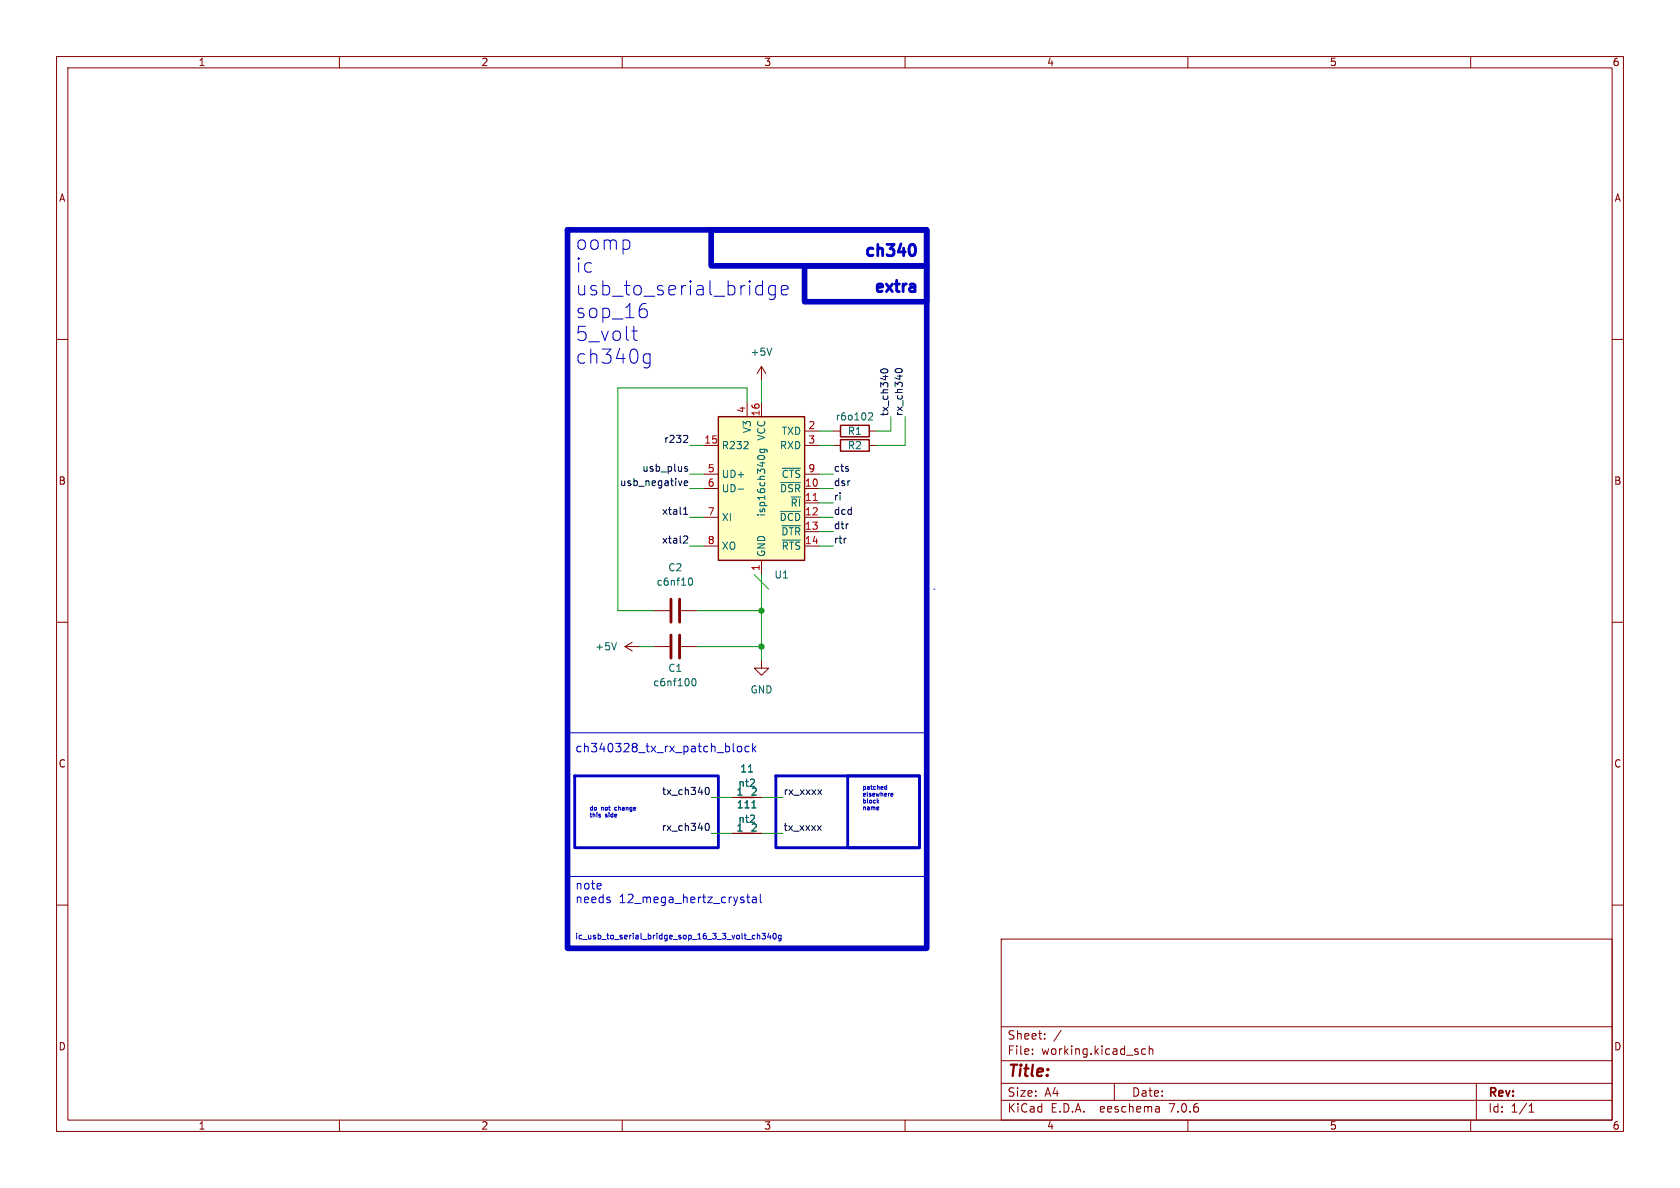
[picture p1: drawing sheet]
<svg xmlns="http://www.w3.org/2000/svg" width="297mm" height="210mm" viewBox="0 0 297 210" stroke-linecap="round" stroke-linejoin="round" font-family="sans-serif">
<g fill="none" stroke="#840000" stroke-width=".18">
<path d="M10 10h277v190h-277zM12 12h273v186h-273zM60 10v2M110 10v2M160 10v2M210 10v2M260 10v2M10 60h2M285 60h2M124.5 78.7h2.5M132.1 71.1v2.6M134.6 64.8v2.5"/>
<path d="M134.6 71.1v2.6M134.6 64.8l-.7 1.2M134.6 64.8l.8 1.2M142.2 78.7h2.6M142.2 76.2h2.6M147.3 78.7h1.3M147.3 76.2h1.3M153.7 78.7h1.2M153.7 76.2h1.2M124.5 86.4h2.5M124.5 91.4h2.5M124.5 96.5h2.5"/>
<path d="M124.5 83.8h2.5M134.6 99.1v2.5M142.2 86.4h2.6M142.2 88.9h2.6M142.2 91.4h2.6M142.2 94h2.6M142.2 96.5h2.6M142.2 83.8h2.6M10 110h2M110.5 114.3l1.3 .8M110.5 114.3h2.5M111.8 113.5l-1.3 .8"/>
<path d="M115.6 114.3h2.8M115.6 108h2.8M120.4 114.3h2.8M120.4 108h2.8M134.6 116.8v1.3h1.3l-1.3 1.3-1.3-1.3h1.3M285 110h2M10 160h2M129.5 141h5.1M129.5 147.3h5.1M285 160h2M177 166h108v32h-108zM60 198v2"/>
<path d="M110 198v2M160 198v2M177 194.5h108M177 191.5h108M177 187.5h108M177 181.5h108M182.5 186.3v.1M182.5 185.5v.1M184.7 183.6v.1M184.7 182.8v.1M187.6 182.1l-1.3 2M197 191.5v3"/>
<path d="M202.5 185.5l-.4-.1-.3 .3v.4l.2 .2h.5M203.2 185.5l.2-.1 .3 .1 .1 .9M203.2 184.9v1.5M204.9 195.7l.1 .9M205 196.5l-.2 .1M205 196h-.2M210 198v2M260 198v2M261 191.5v6.5M270.3 196.6h.9M270.3 195.5l.4-.4v1.5"/>
</g>
<g fill="none" stroke="#006464" stroke-width=".18">
<path d="M134.4 79.4h1l.2 .3v.3M134.4 79.4v.4l.2 .2 .5-.1v-.5M136.4 61.5l-.4 1.3M153.6 73h.4l.3 .3-.8 .9h.8M130.5 86.5h1M133.9 80.9a.68 .68 0 0 1 .7-.4 .68 .68 0 0 1 .6 .4M137.9 90.4h3.6M138 85.3h3.5M138.3 92.9h3.2M138.3 95.5h3.2M138.3 82.8h3.2M109 113.6l-.4 1.3"/>
<path d="M121.8 102.3l.2-.1a.68 .68 0 0 1 .5 .6 .68 .68 0 0 1-.5 .6l-.2-.1M122.4 120.1l.2-.1a.68 .68 0 0 1 .5 .6 .68 .68 0 0 1-.5 .6l-.2-.1-.1-.4zM132.3 136.5h.7M132.9 142.8h.8"/>
</g>
<path d="M127 73.7h15.2v25.4h-15.2z" fill="#ffffc2" stroke="#ffffc2" stroke-width=".18"/>
<path d="M127 73.7h15.2v25.4h-15.2zM148.6 75.2h5.1v2h-5.1zM148.6 77.7h5.1v2.1h-5.1zM130.8 141h2.5M130.8 147.3h2.5" fill="none" stroke="#840000" stroke-width=".25"/>
<path d="M143.8 88.5h.7" fill="none" stroke="#a90000" stroke-width=".18"/>
<path d="M118.6 105.9v4.1M118.6 112.3v4M120.1 105.9v4.1M120.1 112.3v4" fill="none" stroke="#840000" stroke-width=".51"/>
<g fill="none" stroke="#0f0f0f" stroke-width=".18">
<path d="M121.3 77l.3 .2-.1 .3-.7 .7h.8M156.2 65.9l-.4-.1-.1-.2a.68 .68 0 0 1 .6-.4 .68 .68 0 0 1 .7 .4l-.2 .2-.3 .1M158.7 65.9l-.3-.1-.2-.2a.68 .68 0 0 1 .7-.5 .68 .68 0 0 1 .6 .5l-.1 .2-.4 .1M120.9 90.9h.7M120.9 90l.3-.3v1.2M121 85.4l.6-.1-.1-.2-.3-.1-.2 .2v.6h.5M121 94.7l.5 .1 .1 .3-.8 .9h.8M121 82.7l.6 .4-.2 .2-.4-.1M121.5 82.5h-.3l-.2 .1M124.7 139.7l.1-.4 .2-.1a.68 .68 0 0 1 .4 .6 .68 .68 0 0 1-.4 .7l-.2-.2-.1-.3M144.6 139.6l.6 .9M145.2 139.6l-.6 .9"/>
<path d="M124.7 146l.1-.3 .2-.2a.68 .68 0 0 1 .4 .7 .68 .68 0 0 1-.4 .6l-.2-.1-.1-.4M144.5 146l.7 .8M145.2 146l-.7 .8"/>
</g>
<path d="M161 43.3a.47 .47 0 0 1 .8 .3 1.03 1.03 0 0 1-.6 1.6l-.2-.1M161.5 50.2l.3 .3v1M161.8 51.5h-.7M161.8 50.7l-.7 .1M101.6 137.2h25.4v12.7h-25.4zM137.2 137.2h25.4v12.7h-25.4zM149.9 137.2h12.7v12.7h-12.7z" fill="none" stroke="#0000c2" stroke-width=".5"/>
<g fill="none" stroke="#0000c2" stroke-width=".18">
<path d="M111.7 58.5h1M112.1 57.7v2.1l.1 .3 .5 .1M114 54.6l.4 .5v.6l-.4 .5M137.1 50.5v2a.68 .68 0 0 1-1.1 .3M137.1 50.6l-.8-.1-.4 .4v.8l.2 .3 .2 .1 .8-.1M138.1 51.3l1.2-.2-.1-.5-.7-.1-.4 .3v1l.1 .2 .3 .1 .7-.1M114 64.1l.2 .1 .7-.1M114 62.7l.2-.2 .7 .2M114.9 62.5v2.1a.68 .68 0 0 1-1.1 .3M165.1 104.1h.1M100.3 129.5h63.5v25.4h-63.5zM129.6 131.4v1.3l.2 .2"/>
<path d="M130.5 132l.3-.1 .3 .3v.4l-.3 .3-.3-.1-.2-.2v-.4zM132.4 132l-.4-.1-.3 .3v.4l.1 .2h.6M133.1 131.4v1.5M133.2 132.3l.4 .6M133.6 131.9l-.5 .6M156.4 139.4l.1 .1h.3M156.8 138.8v.7M156.8 139.1l-.3-.1-.1 .2M100.3 154.9h63.5v12.7h-63.5zM106.1 144.2l.1 .1M106.1 143.9v.1M106.2 144.3l-.1 .1"/>
<path d="M106.2 144.3h.1M108.7 142.8v.4M132 158.6h.6M132.2 158.1v1.3l.4 .2M133.1 158.6h.5l.1 1M133.7 158.9l-.5 .1a.29 .29 0 0 0-.2 .3 .29 .29 0 0 0 .2 .3l.5-.1M134.4 158.1v1.3l.2 .2M155.1 141.7l.3 .3M155.3 142.7l.1 .1-.4 .1M155.4 141.5l-.3 .2M157.5 140.5l.4-.1-.1-.1-.3 .1v.3h.3M133.4 165.3l.1 .1"/>
<path d="M133.5 165.9l-.1 .1M133.9 165v1M133.9 165.4h.4v.6M134.7 165h.6l-.3 .4 .3 .1v.4l-.2 .1-.4-.1M135.9 164.9l-.2 .8h.6M136.2 165.3v.7M136.7 165.1l.2-.1a.53 .53 0 0 1 .3 .5 .53 .53 0 0 1-.3 .5l-.2-.4zM138.1 165.4l-.3-.1-.2 .2 .1 .4h.4M138.1 165.3v.8l-.2 .2h-.2"/>
</g>
<path d="M100.3 40.6h63.5v127h-63.5zM125.7 40.6h38.1v6.4h-38.1zM142.2 47h21.6v6.3h-21.6z" fill="none" stroke="#0000c2" stroke-width="1"/>
<g fill="none" stroke="#009600" stroke-width=".18">
<path d="M121.9 78.7h2.6M132.1 71.1v-2.5h-22.9v39.4h6.4M134.6 67.3v3.8M144.8 76.2h2.5M144.8 78.7h2.5M157.5 73.7v2.5h-2.6M160 73.7v5h-5.1M121.9 83.8h2.6M121.9 86.4h2.6M121.9 91.4h2.6M121.9 96.5h2.6M144.8 83.8h2.5"/>
<path d="M144.8 86.4h2.5M144.8 91.4h2.5M144.8 96.5h2.5M144.8 88.9h2.5M144.8 94h2.5M113 114.3h2.6M123.2 108h11.4M123.2 114.3h11.4M133.3 101.6l2.6 2.5M134.6 101.6v15.2M125.7 141h3.8M125.7 147.3h3.8"/>
<path d="M134.6 141h3.8M134.6 147.3h3.8"/>
</g>
<g fill="#009600" stroke="#009600" stroke-width=".18">
<circle cx="134.6" cy="114.3" r=".46"/>
<circle cx="134.6" cy="108" r=".46"/>
</g>
<g font-size="3.5" fill="#0000c2">
<text x="101.6" y="44.4">oomp</text>
<text x="101.6" y="48.4">ic</text>
<text x="101.6" y="52.4">usb_to_serial_bridge</text>
<text x="101.6" y="56.5">sop_16</text>
<text x="101.6" y="60.5">5_volt</text>
<text x="101.6" y="64.5">ch340g</text>
</g>
<g font-size="2.8" fill="#0000c2">
<text x="152.2" y="45.5">ch340</text>
<text x="153.9" y="51.8">extra</text>
</g>
<text font-size="2.8" fill="#840000" x="178" y="190.9">Title:</text>
<g font-size="2.1" fill="#0000c2">
<text x="101.6" y="133.1">ch340328_tx_rx_patch_block</text>
<text x="101.6" y="157.4">note</text>
<text x="101.6" y="159.8">needs</text>
<text x="109.4" y="159.8">12_mega_hertz_crystal</text>
</g>
<g font-size="2.1" fill="#840000">
<text x="178" y="184">Sheet:</text>
<text x="178" y="186.7">File:</text>
<text x="184.1" y="186.7">working.kicad_sch</text>
<text x="178" y="196.9">KiCad</text>
<text x="178" y="194.1">Size:</text>
<text x="184.7" y="194.1">A4</text>
<text x="185.7" y="196.9">E.D.A.</text>
<text x="194.6" y="196.9">eeschema</text>
<text x="200" y="194.1">Date:</text>
<text x="207" y="196.9">7.0.6</text>
<text x="263" y="194.3">Rev:</text>
<text x="263" y="196.9">Id:</text>
<text x="267.1" y="196.9">1/1</text>
</g>
<g font-size="1.8" fill="#840000">
<text x="35" y="11.9">1</text>
<text x="85" y="11.9">2</text>
<text x="135" y="11.9">3</text>
<text x="185" y="11.9">4</text>
<text x="235" y="11.9">5</text>
<text x="285" y="11.9">6</text>
<text x="10.3" y="35.9">A</text>
<text x="285.3" y="35.9">A</text>
<text x="10.3" y="85.9">B</text>
<text x="285.3" y="85.9">B</text>
<text x="10.3" y="135.9">C</text>
<text x="285.3" y="135.9">C</text>
<text x="10.3" y="185.9">D</text>
<text x="285.3" y="185.9">D</text>
<text x="35" y="199.9">1</text>
<text x="85" y="199.9">2</text>
<text x="135" y="199.9">3</text>
<text x="185" y="199.9">4</text>
<text x="235" y="199.9">5</text>
<text x="285" y="199.9">6</text>
</g>
<g font-size="1.8" fill="#006464">
<text x="132.6" y="63.1">+5V</text>
<text x="132.9" y="76.7" transform="rotate(-90 132.9 76.7)">V3</text>
<text x="135.5" y="78" transform="rotate(-90 135.5 78)">VCC</text>
<text x="138.1" y="77.1">TXD</text>
<text x="147.6" y="74.5">r6o102</text>
<text x="149.8" y="77.1">R1</text>
<text x="127.5" y="79.6">R232</text>
<text x="137.8" y="79.6">RXD</text>
<text x="149.8" y="79.6">R2</text>
<text x="127.5" y="84.7">UD+</text>
<text x="127.5" y="87.2">UD-</text>
<text x="137.8" y="87.2">~{DSR}</text>
<text x="138.1" y="84.7">~{CTS}</text>
<text x="139.7" y="89.8">~{RI}</text>
<text x="127.5" y="92.3">XI</text>
<text x="135.5" y="91.4" transform="rotate(-90 135.5 91.4)">isp16ch340g</text>
<text x="137.7" y="92.3">~{DCD}</text>
<text x="138" y="94.8">~{DTR}</text>
<text x="118" y="101.2">C2</text>
<text x="127.5" y="97.4">XO</text>
<text x="135.5" y="98.6" transform="rotate(-90 135.5 98.6)">GND</text>
<text x="138.1" y="97.4">~{RTS}</text>
<text x="116" y="103.7">c6nf10</text>
<text x="136.8" y="102.5">U1</text>
<text x="105.1" y="115.2">+5V</text>
<text x="118" y="119">C1</text>
<text x="115.4" y="121.5">c6nf100</text>
<text x="132.6" y="122.8">GND</text>
<text x="130.8" y="136.8">11</text>
<text x="130.1" y="140.7">1</text>
<text x="130.2" y="143.1">111</text>
<text x="130.4" y="139.3">nt2</text>
<text x="132.6" y="140.7">2</text>
<text x="130.1" y="147.1">1</text>
<text x="130.4" y="145.6">nt2</text>
<text x="132.6" y="147.1">2</text>
</g>
<g font-size="1.8" fill="#a90000">
<text x="131.8" y="73.1" transform="rotate(-90 131.8 73.1)">4</text>
<text x="134.4" y="73.7" transform="rotate(-90 134.4 73.7)">16</text>
<text x="142.8" y="75.9">2</text>
<text x="124.4" y="78.5">15</text>
<text x="125" y="83.6">5</text>
<text x="142.8" y="78.5">3</text>
<text x="142.8" y="83.6">9</text>
<text x="125" y="86.1">6</text>
<text x="142.2" y="86.1">10</text>
<text x="142.2" y="88.6">11</text>
<text x="125" y="91.2">7</text>
<text x="142.2" y="91.2">12</text>
<text x="142.2" y="93.7">13</text>
<text x="125" y="96.3">8</text>
<text x="134.4" y="101" transform="rotate(-90 134.4 101)">1</text>
<text x="142.2" y="96.3">14</text>
</g>
<g font-size="1.8" fill="#0f0f0f">
<text x="157.1" y="73.7" transform="rotate(-90 157.1 73.7)">tx_ch340</text>
<text x="159.7" y="73.7" transform="rotate(-90 159.7 73.7)">rx_ch340</text>
<text x="113.4" y="83.5">usb_plus</text>
<text x="117.3" y="78.4">r232</text>
<text x="147.3" y="83.5">cts</text>
<text x="109.5" y="86">usb_negative</text>
<text x="147.3" y="88.6">ri</text>
<text x="147.3" y="86">dsr</text>
<text x="116.9" y="91.1">xtal1</text>
<text x="147.3" y="93.6">dtr</text>
<text x="147.3" y="91.1">dcd</text>
<text x="116.9" y="96.2">xtal2</text>
<text x="147.3" y="96.2">rtr</text>
<text x="116.9" y="140.6">tx_ch340</text>
<text x="138.4" y="140.6">rx_xxxx</text>
<text x="116.9" y="147">rx_ch340</text>
<text x="138.4" y="147">tx_xxxx</text>
</g>
<text font-size="1.4" fill="#0000c2" x="101.6" y="166.1">ic_usb_to_serial_bridge_sop_16_3_3_volt_ch340g</text>
<g font-size="1" fill="#0000c2">
<text x="104.1" y="143.3">do</text>
<text x="106.4" y="143.3">not</text>
<text x="109" y="143.3">change</text>
<text x="152.4" y="139.6">patched</text>
<text x="152.4" y="140.8">elsewhere</text>
<text x="152.4" y="142.1">block</text>
<text x="152.4" y="143.3">name</text>
<text x="104.1" y="144.5">this</text>
<text x="107.1" y="144.5">side</text>
</g>
</svg>
